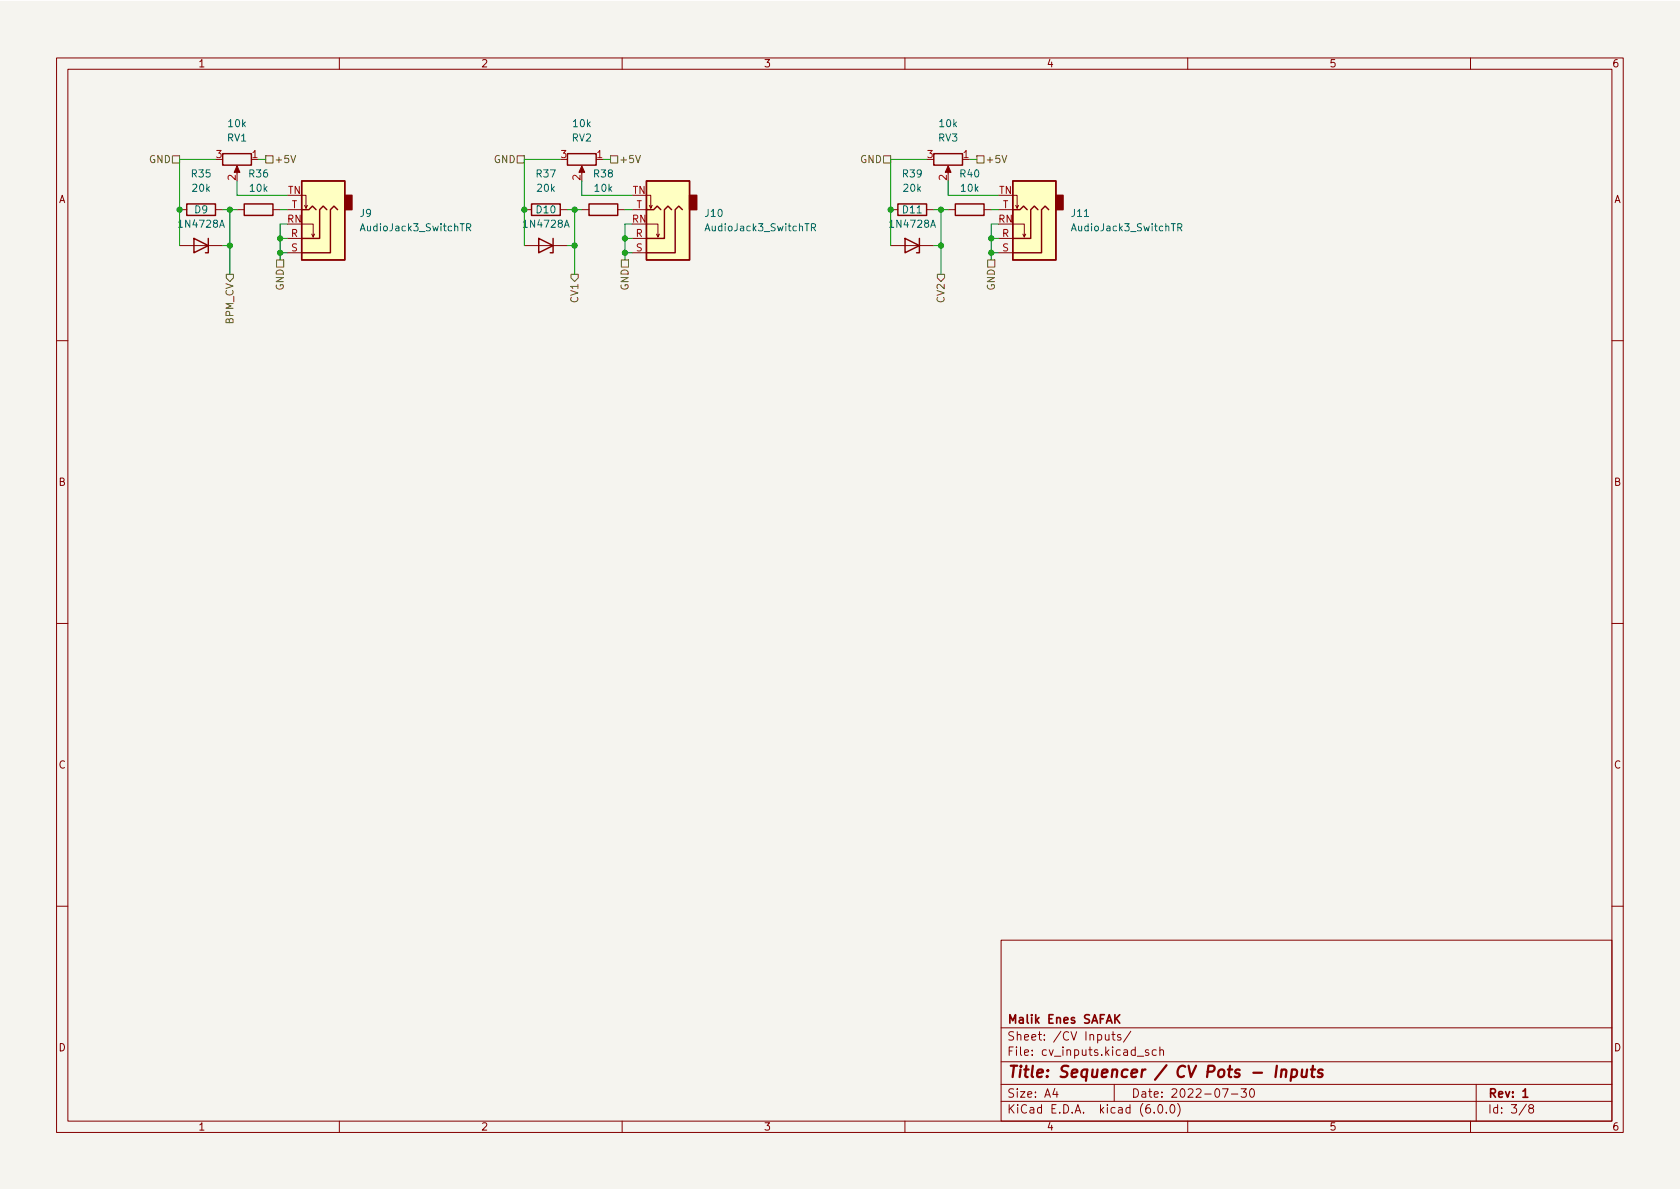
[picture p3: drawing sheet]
<svg xmlns="http://www.w3.org/2000/svg" width="297mm" height="210mm" viewBox="0 0 297 210" stroke-linecap="round" stroke-linejoin="round" font-family="sans-serif">
<path d="M0 .2h297v210.1h-297z" fill="#f5f4ef" stroke="#f5f4ef" stroke-width=".18"/>
<g fill="none" stroke="#840000" stroke-width=".18">
<path d="M10 10.2h277v190.1h-277zM12 12.2h273v186.1h-273zM60 10.2v2M110 10.2v2M160 10.2v2M210 10.2v2M260 10.2v2M31.7 37.1h1.3M38.1 37.1h1.3M41.9 37.1h1.3M41.9 29.7v1M48.3 37.1h1.2"/>
<path d="M50.8 37.1h2.5M53.3 34.5h.8v2.3l.3-.5M53.3 39.6h2.1v2.3l.2-.5M53.8 36.3l.3 .5M92.7 37.1h1.3M99.1 37.1h1.2M102.9 37.1h1.2M102.9 29.7v1M109.2 37.1h1.3M111.8 37.1h2.5M114.3 34.5h.8v2.3l.2-.5M114.3 39.6h2v2.3l.3-.5"/>
<path d="M114.8 36.3l.3 .5M157.5 37.1h1.2M163.8 37.1h1.3M167.6 37.1h1.3M167.6 29.7v1M174 37.1h1.3M176.5 37.1h2.6M179.1 34.5h.7v2.3l.3-.5M179.1 39.6h2v2.3l.3-.5M179.6 36.3l.2 .5M31.7 43.4h7.7M50.8 42.2h2.5"/>
<path d="M50.8 44.7h2.5M55.1 41.4l.3 .5M92.7 43.4h7.6M111.8 42.2h2.5M111.8 44.7h2.5M116.1 41.4l.2 .5M157.5 43.4h7.6M176.5 42.2h2.6M176.5 44.7h2.6M180.8 41.4l.3 .5M10 60.2h2M285 60.2h2"/>
<path d="M10 110.2h2M285 110.2h2M10 160.2h2M177 166.3h108v32h-108zM285 160.2h2M60 198.3v2M110 198.3v2M160 198.3v2M177 194.8h108M177 191.8h108M177 187.8h108M177 181.8h108"/>
<path d="M186.5 192.5l-.4 1h1M186.9 193v1M195.4 182.9l.1 1h.4l.2-.1M196.1 182.9v1M196.6 182.9h.5M196.8 182.4v1.3l.3 .2M197 191.8v3M198.1 183l-.3-.1-.2 .2v.3l.5 .1v.4h-.5M199.9 182.4l-1.3 1.9M201.1 186.8h1.1M203.1 185.7l-.4-.1-.2 .2 .1 .3 .5 .1v.4h-.6M204.1 196.7v.1"/>
<path d="M204.4 185.7l-.4-.1-.3 .3v.4l.2 .3h.5M204.9 195.4l.2-.1a.81 .81 0 0 1 .6 .7 .81 .81 0 0 1-.3 .8h-.2a.81 .81 0 0 1-.6-.6 .81 .81 0 0 1 .3-.8zM205.1 185.8l.2-.2 .3 .1 .1 .9M205.1 185.1v1.5M206.2 196.7v.1M207.1 195.4l.1-.1a.81 .81 0 0 1 .6 .7 .81 .81 0 0 1-.3 .8h-.1a.81 .81 0 0 1-.6-.6 .81 .81 0 0 1 .3-.8zM208.2 195.1a1.72 1.72 0 0 1 0 2.3M210 198.3v2M216.1 192.5h1l-.6 1.5M217.7 193.5h1.2M219.4 192.5h1l-.5 .6 .4 .1v.7l-.2 .1h-.5l-.2-.1M221.1 192.7l.2-.2a.81 .81 0 0 1 .6 .7 .81 .81 0 0 1-.3 .8h-.2a.81 .81 0 0 1-.3-1.3z"/>
<path d="M260 198.3v2M261 191.8v6.5M269.9 195.3l-1.3 1.9M270.6 196l-.3-.3 .1-.2 .2-.2 .4 .1 .2 .2-.1 .2-.7 .2-.1 .3v.2l.3 .3h.4l.2-.3-.1-.4-.2-.1"/>
</g>
<path d="M198 179.4l-.9 .9M197.3 180.1l.7 .8M269.3 193l.4-.5v1.5M269.3 194h.8" fill="none" stroke="#840000" stroke-width=".3"/>
<path d="M225.8 188.5l-.3 2M226.6 189.3a.49 .49 0 0 1 .9 .1l-.2 1.1M226.6 189.1l-.1 1.4M228.4 189.2l.2-.1 .6 .1 .1 .3v.6a.66 .66 0 0 1-1 .3M228.4 189.1l-.2 2M230.3 189.1l-.1 1.3a.57 .57 0 0 0 .8-.1M231.1 189.1l-.2 1.4M231.8 189.1h.7M232.1 188.5l-.2 1.7 .1 .2 .4 .1M233.9 189.2a.49 .49 0 0 0-.8 .3v.2l.5 .1 .2 .3-.1 .3-.2 .1-.5-.1" fill="none" stroke="#840000" stroke-width=".4"/>
<g fill="#ffffc2" stroke="#ffffc2" stroke-width=".18">
<path d="M179.1 32h7.6v14h-7.6z"/>
<path d="M53.3 32h7.7v14h-7.7z"/>
<path d="M114.3 32h7.6v14h-7.6z"/>
</g>
<g fill="none" stroke="#840000" stroke-width=".25">
<path d="M33 36.1h5.1v2h-5.1zM39.4 27.2h5v2h-5zM43.2 36.1h5.1v2h-5.1zM53.3 32h7.7v14h-7.7zM53.3 37.1h1.3l.6-.7 .7 .7M57.8 37.1l-.7-.7-.6 .7v5.1h-3.2M59.7 37.1l-.6-.7-.7 .7v7.6h-5.1M94 36.1h5.1v2h-5.1zM100.3 27.2h5.1v2h-5.1zM104.1 36.1h5.1v2h-5.1zM114.3 32h7.6v14h-7.6zM114.3 37.1h1.3l.6-.7 .6 .7"/>
<path d="M118.7 37.1l-.6-.7-.6 .7v5.1h-3.2M120.6 37.1l-.6-.7-.6 .7v7.6h-5.1M158.7 36.1h5.1v2h-5.1zM165.1 27.2h5.1v2h-5.1zM168.9 36.1h5.1v2h-5.1zM179.1 32h7.6v14h-7.6zM179.1 37.1h1.2l.7-.7 .6 .7M183.5 37.1l-.6-.7-.7 .7v5.1h-3.1M185.4 37.1l-.6-.7-.7 .7v7.6h-5M34.3 42.2l2.5 1.2-2.5 1.3zM36.8 42.2v2.5h-.5M95.2 42.2l2.6 1.2-2.6 1.3z"/>
<path d="M97.8 42.2v2.5h-.5M160 42.2l2.6 1.2-2.6 1.3zM162.6 42.2v2.5h-.5"/>
</g>
<g fill="#840000" stroke="#840000" stroke-width=".25">
<path d="M186.7 34.5h1.3v2.6h-1.3z"/>
<path d="M61 34.5h1.2v2.6h-1.2z"/>
<path d="M121.9 34.5h1.3v2.6h-1.3z"/>
</g>
<path d="M82.5 40.2h.6l.1-.2v-.3l-.7-.1v1.2M82.8 40.2l.4 .6M143.5 40.2h.6l.1-.2-.1-.3-.6-.1v1.2M143.8 40.2l.4 .6M208.2 40.2h.6l.2-.2-.1-.3-.7-.1v1.2M208.5 40.2l.5 .6" fill="none" stroke="#006464" stroke-width=".18"/>
<g fill="#840000" stroke="#840000" stroke-width=".18">
<path d="M167.6 29.3l.5 1.2h-1z"/>
<path d="M102.9 29.3l.5 1.2h-1z"/>
<path d="M41.9 29.3l.5 1.2h-1z"/>
</g>
<g fill="none" stroke="#725600" stroke-width=".18">
<path d="M30.5 27.6h1.2v1.2h-1.2zM47 27.6h1.3v1.2h-1.3zM51.4 27.5l.5 1.3 .4-1.3M91.4 27.6h1.3v1.2h-1.3zM107.9 27.6h1.3v1.2h-1.3zM112.4 27.5l.4 1.3 .4-1.3M156.2 27.6h1.3v1.2h-1.3zM172.7 27.6h1.3v1.2h-1.3zM177.2 27.5l.4 1.3 .4-1.3M40 48.5h1.3v.6l-.7 .7-.6-.7zM48.9 46h1.3v1.2h-1.3zM101 48.5h1.2v.6l-.6 .7-.6-.7z"/>
<path d="M109.9 46h1.2v1.2h-1.2zM165.7 48.5h1.3v.6l-.6 .7-.7-.7zM174.6 46h1.3v1.2h-1.3z"/>
</g>
<g fill="none" stroke="#009600" stroke-width=".18">
<path d="M38.1 28.2h-6.4v15.2M39.4 37.1h2.5M40.6 37.1v11.4M41.9 32v2.5h8.9M45.7 28.2h1.3M49.5 37.1h1.3M50.8 39.6h-1.3v6.4M99.1 28.2h-6.4v15.2M100.3 37.1h2.6M101.6 37.1v11.4M102.9 32v2.5h8.9M106.7 28.2h1.2"/>
<path d="M110.5 37.1h1.3M111.8 39.6h-1.3v6.4M163.8 28.2h-6.3v15.2M165.1 37.1h2.5M166.4 37.1v11.4M167.6 32v2.5h8.9M171.4 28.2h1.3M175.3 37.1h1.2M176.5 39.6h-1.2v6.4M39.4 43.4h1.2M49.5 44.7h1.3M49.5 42.2h1.3"/>
<path d="M100.3 43.4h1.3M110.5 44.7h1.3M110.5 42.2h1.3M165.1 43.4h1.3M175.3 44.7h1.2M175.3 42.2h1.2"/>
</g>
<g fill="#009600" stroke="#009600" stroke-width=".18">
<circle cx="157.5" cy="37.1" r=".46"/>
<circle cx="166.4" cy="37.1" r=".46"/>
<circle cx="175.3" cy="42.2" r=".46"/>
<circle cx="166.4" cy="43.4" r=".46"/>
<circle cx="175.3" cy="44.7" r=".46"/>
<circle cx="101.6" cy="37.1" r=".46"/>
<circle cx="110.5" cy="42.2" r=".46"/>
<circle cx="92.7" cy="37.1" r=".46"/>
<circle cx="49.5" cy="42.2" r=".46"/>
<circle cx="110.5" cy="44.7" r=".46"/>
<circle cx="40.6" cy="43.4" r=".46"/>
<circle cx="31.7" cy="37.1" r=".46"/>
<circle cx="49.5" cy="44.7" r=".46"/>
<circle cx="40.6" cy="37.1" r=".46"/>
<circle cx="101.6" cy="43.4" r=".46"/>
</g>
<text font-size="2.8" fill="#840000" x="178" y="190.6">Title: Sequencer / CV Pots - Inputs</text>
<g font-size="2.1" fill="#840000">
<text x="178" y="184">Sheet: /CV Inputs/</text>
<text x="178" y="181">Malik Enes SAFAK</text>
<text x="178" y="186.7">File: cv_inputs.kicad_sch</text>
<text x="178" y="196.9">KiCad E.D.A. kicad (6.0.0)</text>
<text x="178" y="194.1">Size: A4</text>
<text x="200" y="194.1">Date: 2022-07-30</text>
<text x="263" y="194.1">Rev: 1</text>
<text x="263" y="196.9">Id: 3/8</text>
</g>
<g font-size="1.8" fill="#840000">
<text x="35" y="11.9">1</text>
<text x="85" y="11.9">2</text>
<text x="135" y="11.9">3</text>
<text x="185" y="11.9">4</text>
<text x="235" y="11.9">5</text>
<text x="285" y="11.9">6</text>
<text x="10.3" y="35.9">A</text>
<text x="285.3" y="35.9">A</text>
<text x="10.3" y="85.9">B</text>
<text x="285.3" y="85.9">B</text>
<text x="10.3" y="135.9">C</text>
<text x="285.3" y="135.9">C</text>
<text x="10.3" y="185.9">D</text>
<text x="285.3" y="185.9">D</text>
<text x="35" y="199.9">1</text>
<text x="85" y="199.9">2</text>
<text x="135" y="199.9">3</text>
<text x="185" y="199.9">4</text>
<text x="235" y="199.9">5</text>
<text x="285" y="199.9">6</text>
</g>
<g font-size="1.8" fill="#006464">
<text x="40.4" y="22.5">10k</text>
<text x="101.4" y="22.5">10k</text>
<text x="166.2" y="22.5">10k</text>
<text x="40.2" y="25">RV1</text>
<text x="101.1" y="25">RV2</text>
<text x="165.9" y="25">RV3</text>
<text x="33.9" y="31.4">R35</text>
<text x="34.1" y="33.9">20k</text>
<text x="44.1" y="31.4">R36</text>
<text x="44.2" y="33.9">10k</text>
<text x="94.9" y="31.4">R37</text>
<text x="95" y="33.9">20k</text>
<text x="105.1" y="31.4">R38</text>
<text x="105.2" y="33.9">10k</text>
<text x="159.7" y="31.4">R39</text>
<text x="159.8" y="33.9">20k</text>
<text x="169.8" y="31.4">R40</text>
<text x="170" y="33.9">10k</text>
<text x="31.8" y="40.3">1N4728A</text>
<text x="34.4" y="37.7">D9</text>
<text x="63.7" y="38.3">J9</text>
<text x="64" y="40.9">AudioJack3_SwitchTR</text>
<text x="92.8" y="40.3">1N4728A</text>
<text x="94.9" y="37.7">D10</text>
<text x="124.8" y="38.3">J10</text>
<text x="125" y="40.9">AudioJack3_SwitchTR</text>
<text x="157.6" y="40.3">1N4728A</text>
<text x="159.7" y="37.7">D11</text>
<text x="189.5" y="38.3">J11</text>
<text x="189.8" y="40.9">AudioJack3_SwitchTR</text>
</g>
<g font-size="1.8" fill="#725600">
<text x="26.4" y="28.8">GND</text>
<text x="48.5" y="28.8">+5V</text>
<text x="87.3" y="28.8">GND</text>
<text x="109.4" y="28.8">+5V</text>
<text x="152.1" y="28.8">GND</text>
<text x="174.2" y="28.8">+5V</text>
<text x="50.2" y="51.4" transform="rotate(-90 50.2 51.4)">GND</text>
<text x="102.2" y="53.4" transform="rotate(-90 102.2 53.4)">CV1</text>
<text x="111.1" y="51.4" transform="rotate(-90 111.1 51.4)">GND</text>
<text x="167" y="53.4" transform="rotate(-90 167 53.4)">CV2</text>
<text x="175.9" y="51.4" transform="rotate(-90 175.9 51.4)">GND</text>
<text x="41.3" y="57.3" transform="rotate(-90 41.3 57.3)">BPM_CV</text>
</g>
<g font-size="1.8" fill="#a90000">
<text x="38.2" y="27.9">3</text>
<text x="44.6" y="27.9">1</text>
<text x="99.2" y="27.9">3</text>
<text x="105.6" y="27.9">1</text>
<text x="164" y="27.9">3</text>
<text x="170.3" y="27.9">1</text>
<text x="41.7" y="31.9" transform="rotate(-90 41.7 31.9)">2</text>
<text x="50.9" y="34.3">TN</text>
<text x="102.6" y="31.9" transform="rotate(-90 102.6 31.9)">2</text>
<text x="111.9" y="34.3">TN</text>
<text x="167.4" y="31.9" transform="rotate(-90 167.4 31.9)">2</text>
<text x="176.6" y="34.3">TN</text>
<text x="50.8" y="39.4">RN</text>
<text x="51.4" y="41.9">R</text>
<text x="51.5" y="36.8">T</text>
<text x="111.8" y="39.4">RN</text>
<text x="112.4" y="41.9">R</text>
<text x="112.5" y="36.8">T</text>
<text x="176.5" y="39.4">RN</text>
<text x="177.2" y="41.9">R</text>
<text x="177.3" y="36.8">T</text>
<text x="51.5" y="44.4">S</text>
<text x="112.4" y="44.4">S</text>
<text x="177.2" y="44.4">S</text>
</g>
</svg>
